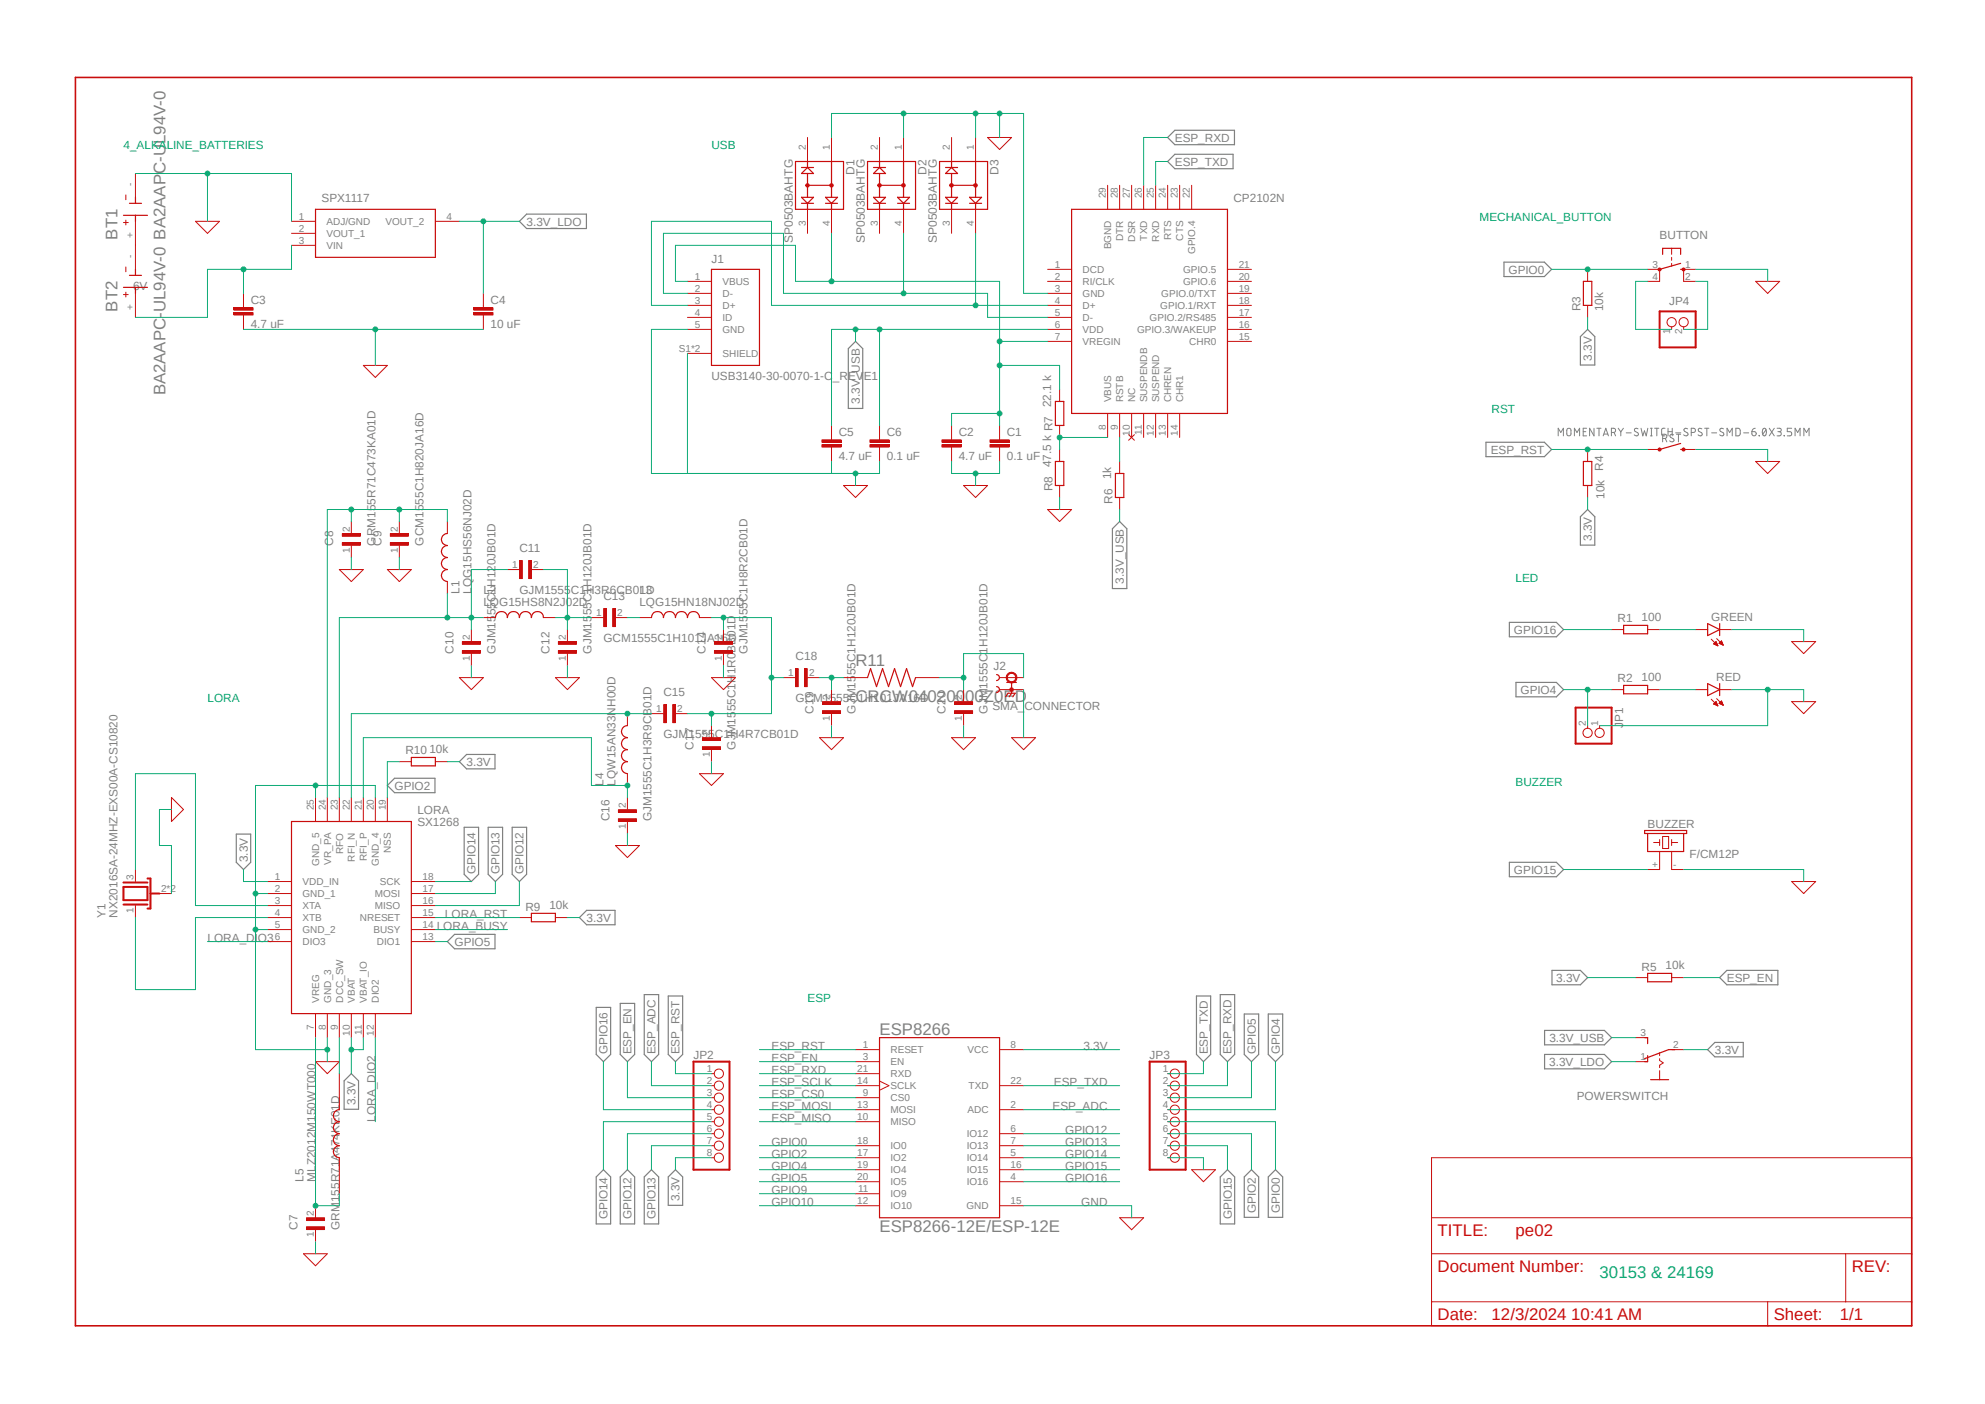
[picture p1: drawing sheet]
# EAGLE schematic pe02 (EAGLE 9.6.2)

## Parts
BT1  BA2AAPC-UL94V-0  [BAT_BA2AAPC-UL94V-0]
BT2  BA2AAPC-UL94V-0  [BAT_BA2AAPC-UL94V-0]
BUTTON  10-XX  [B3F-10XX]
BUZZER  F/CM12P  [F/CM12P]
C1  0.1 uF  C-EUC1206K  [C1206K]
C2  4.7 uF  C-EUC1206K  [C1206K]
C3  4.7 uF  C-EUC1206K  [C1206K]
C4  10 uF  C-EUC1206K  [C1206K]
C5  4.7 uF  C-EUC1206K  [C1206K]
C6  0.1 uF  C-EUC1206K  [C1206K]
C7  GRM155R71A474KE01D  [CAPC1005X55N]
C8  GRM155R71C473KA01D  [CAPC1005X55N]
C9  GCM1555C1H820JA16D  [CAPC1005X55N]
C10  GJM1555C1H120JB01D  [CAPC1005X55N]
C11  GJM1555C1H3R6CB01D  [CAPC1005X55N]
C12  GJM1555C1H120JB01D  [CAPC1005X55N]
C13  GCM1555C1H101JA16D  [CAPC1005X55N]
C14  GJM1555C1H8R2CB01D  [CAPC1005X55N]
C15  GJM1555C1H4R7CB01D  [CAPC1005X55N]
C16  GJM1555C1H3R9CB01D  [CAPC1005X55N]
C17  GJM1555C1H1R0BB01D  [CAPC1005X55N]
C18  GCM1555C1H101JA16D  [CAPC1005X55N]
C19  GJM1555C1H120JB01D  [CAPC1005X55N]
C20  GJM1555C1H120JB01D  [CAPC1005X55N]
CP2102N  CP2102N-A02-GQFN28  [QFN50P500X500X80-29N]
D1  SP0503BAHTG  [SOT143]
D2  SP0503BAHTG  [SOT143]
D3  SP0503BAHTG  [SOT143]
ESP8266  ESP8266-12E/ESP-12E  [XCVR_ESP8266-12E/ESP-12E]
GREEN\  LEDCHIPLED_1206  [CHIPLED_1206]
J1  USB3140-30-0070-1-C_REVE1  [GCT_USB3140-30-0070-1-C_REVE1]
J2  SMA_CONNECTOR  [LPRS_SMA_CONNECTOR]
JP1  PINHD-1X2  [1X02]
JP2  PINHD-1X8  [1X08]
JP3  PINHD-1X8  [1X08]
JP4  PINHD-1X2  [1X02]
L1  LQG15HS56NJ02D  [INDC1005X55N]
L2  LQG15HS8N2J02D  [INDC1005X55N]
L3  LQG15HN18NJ02D  [INDC1005X55N]
L4  LQW15AN33NH00D  [INDC1005X60N]
L5  MLZ2012M150WT000  [INDC2012X145N]
LORA  SX1268  [QFN50P400X400X100-25N]
POWERSWITCH  255SB  [255SB]
R1  100  R-EU_R1206  [R1206]
R2  100  R-EU_R1206  [R1206]
R3  10k  R-EU_R1206  [R1206]
R4  10k  R-EU_R1206  [R1206]
R5  10k  R-EU_R1206  [R1206]
R6  1k  R-EU_R1206  [R1206]
R7  22.1 k  R-EU_R1206  [R1206]
R8  47.5 k  R-EU_R1206  [R1206]
R9  10k  R-EU_R1206  [R1206]
R10  10k  R-EU_R1206  [R1206]
R11  CRCW04020000Z0ED  [RESC1005X40N]
RED  LEDCHIPLED_1206  [CHIPLED_1206]
RST  MOMENTARY-SWITCH-SPST-SMD-6.0X3.5MM  [TACTILE_SWITCH_SMD_6.0X3.5MM]
SPX1117  SPX1117M3-L-3-3_TR  [SOT230P700X180-4N]
Y1  NX2016SA-24MHZ-EXS00A-CS10820  [OSC_NX2016SA-24MHZ-EXS00A-CS10820]

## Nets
3.3V [random]: ESP8266.8(VCC) JP2.8 LORA.1(VDD_IN) LORA.10(VBAT) LORA.11(VBAT_IO) POWERSWITCH.2(P) R3.1 R4.2 R5.1 R9.2 R10.2
3.3V_LDO [random]: C4.1 POWERSWITCH.1(O) SPX1117.4(VOUT_2)
3.3V_USB [random]: C5.1 C6.1 CP2102N.6(VDD) POWERSWITCH.3(S) R6.1
6V [random]: BT2.+ C3.1 SPX1117.3(VIN)
ESP_ADC [random]: ESP8266.2(ADC) JP2.2
ESP_CS0 [random]: ESP8266.9(CS0)
ESP_EN [random]: ESP8266.3(EN) JP2.3 R5.2
ESP_MISO [random]: ESP8266.10(MISO)
ESP_MOSI [random]: ESP8266.13(MOSI)
ESP_RST [random]: ESP8266.1(RESET) JP2.1 R4.1 RST.1
ESP_RXD [random]: CP2102N.26(TXD) ESP8266.21(RXD) JP3.2
ESP_SCLK [random]: ESP8266.14(SCLK)
ESP_TXD [random]: CP2102N.25(RXD) ESP8266.22(TXD) JP3.1
GND [random]: BT1.- BUTTON.1(S) BUZZER.- C1.2 C2.2 C3.2 C4.2 C5.2 C6.2 C7.1 C8.1 C9.1 C10.1 C12.1 C14.1 C16.1 C17.1 C19.1 C20.1 CP2102N.3(GND) D1.1 D2.1 D3.1 ESP8266.15(GND) GREEN\.C J1.5(GND) J1.S1(SHIELD) J1.S2(SHIELD) J2.G1 J2.G2 J2.G3 J2.G4 JP1.1 JP3.8 LORA.2(GND_1) LORA.5(GND_2) LORA.8(GND_3) LORA.20(GND_4) LORA.25(GND_5) R8.1 RED.C RST.2 SPX1117.1(ADJ/GND) Y1.2(GND) Y1.4(GND)
GPIO0 [random]: BUTTON.3(P) ESP8266.18(IO0) JP3.5 R3.2
GPIO2 [random]: ESP8266.17(IO2) JP3.6 LORA.19(NSS) R10.1
GPIO4 [random]: ESP8266.19(IO4) JP1.2 JP3.4 R2.1
GPIO5 [random]: ESP8266.20(IO5) JP3.3 LORA.13(DIO1)
GPIO9 [random]: ESP8266.11(IO9)
GPIO10 [random]: ESP8266.12(IO10)
GPIO12 [random]: ESP8266.6(IO12) JP2.6 LORA.16(MISO)
GPIO13 [random]: ESP8266.7(IO13) JP2.7 LORA.17(MOSI)
GPIO14 [random]: ESP8266.5(IO14) JP2.5 LORA.18(SCK)
GPIO15 [random]: BUZZER.+ ESP8266.16(IO15) JP3.7
GPIO16 [random]: ESP8266.4(IO16) JP2.4 R1.1
LORA_BUSY [random]: LORA.14(BUSY)
LORA_DIO2 [random]: LORA.12(DIO2)
LORA_DIO3 [random]: LORA.6(DIO3)
LORA_RFI_N [random]: C15.1 L4.2 LORA.22(RFI_N)
LORA_RFI_P [random]: C16.2 L4.1 LORA.21(RFI_P)
LORA_RFO [random]: C10.2 C11.1 L1.1 L2.1 LORA.23(RFO)
LORA_RST [random]: LORA.15(NRESET) R9.1
LORA_VR_PA [random]: C8.2 C9.2 L1.2 LORA.24(VR_PA)
LORA_XTA [random]: LORA.3(XTA) Y1.3
LORA_XTB [random]: LORA.4(XTB) Y1.1
N$1 [random]: BUTTON.4(P1) JP4.1
N$2 [random]: BUTTON.2(S1) JP4.2
N$3 [random]: C7.2 L5.1 LORA.7(VREG)
N$4 [random]: L5.2 LORA.9(DCC_SW)
N$5 [random]: CP2102N.5(D-) D2.4 J1.2(D-)
N$6 [random]: C13.2 L3.1
N$7 [random]: GREEN\.A R1.2
N$8 [random]: R2.2 RED.A
N$9 [random]: C11.2 C12.2 C13.1 L2.2
N$10 [random]: BT1.+ BT2.-
N$12 [random]: C14.2 C15.2 C17.2 C18.1 L3.2
N$13 [random]: C20.2 J2.1 R11.2
N$15 [random]: C18.2 C19.2 R11.1
N$34 [random]: CP2102N.4(D+) D3.4 J1.3(D+)
N$39 [random]: CP2102N.9(RSTB) R6.2
N$40 [random]: CP2102N.8(VBUS) R7.1 R8.2
N$42 [random]: C1.1 C2.1 CP2102N.7(VREGIN) D1.4 J1.1(VBUS) R7.2
Unconnected: CP2102N.1(DCD) CP2102N.2(RI/CLK) CP2102N.10(NC) CP2102N.11(SUSPENDB) CP2102N.12(SUSPEND) CP2102N.13(CHREN) CP2102N.14(CHR1) CP2102N.15(CHR0) CP2102N.16(GPIO.3/WAKEUP) CP2102N.17(GPIO.2/RS485) CP2102N.18(GPIO.1/RXT) CP2102N.19(GPIO.0/TXT) CP2102N.20(GPIO.6) CP2102N.21(GPIO.5) CP2102N.22(GPIO.4) CP2102N.23(CTS) CP2102N.24(RTS) CP2102N.27(DSR) CP2102N.28(DTR) D1.2 D1.3 D2.2 D2.3 D3.2 D3.3 J1.4(ID) SPX1117.2(VOUT_1)

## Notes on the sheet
- 4_ALKALINE_BATTERIES | USB
- MECHANICAL_BUTTON
- RST
- LED
- LORA
- BUZZER
- ESP
- 30153 & 24169

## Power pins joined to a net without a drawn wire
BGND: CP2102N.29(BGND)

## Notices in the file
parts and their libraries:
SparkFun-Switches: Licensing: Creative Commons ShareAlike 4.0 International - https://creativecommons.org/licenses/by-sa/4.0
